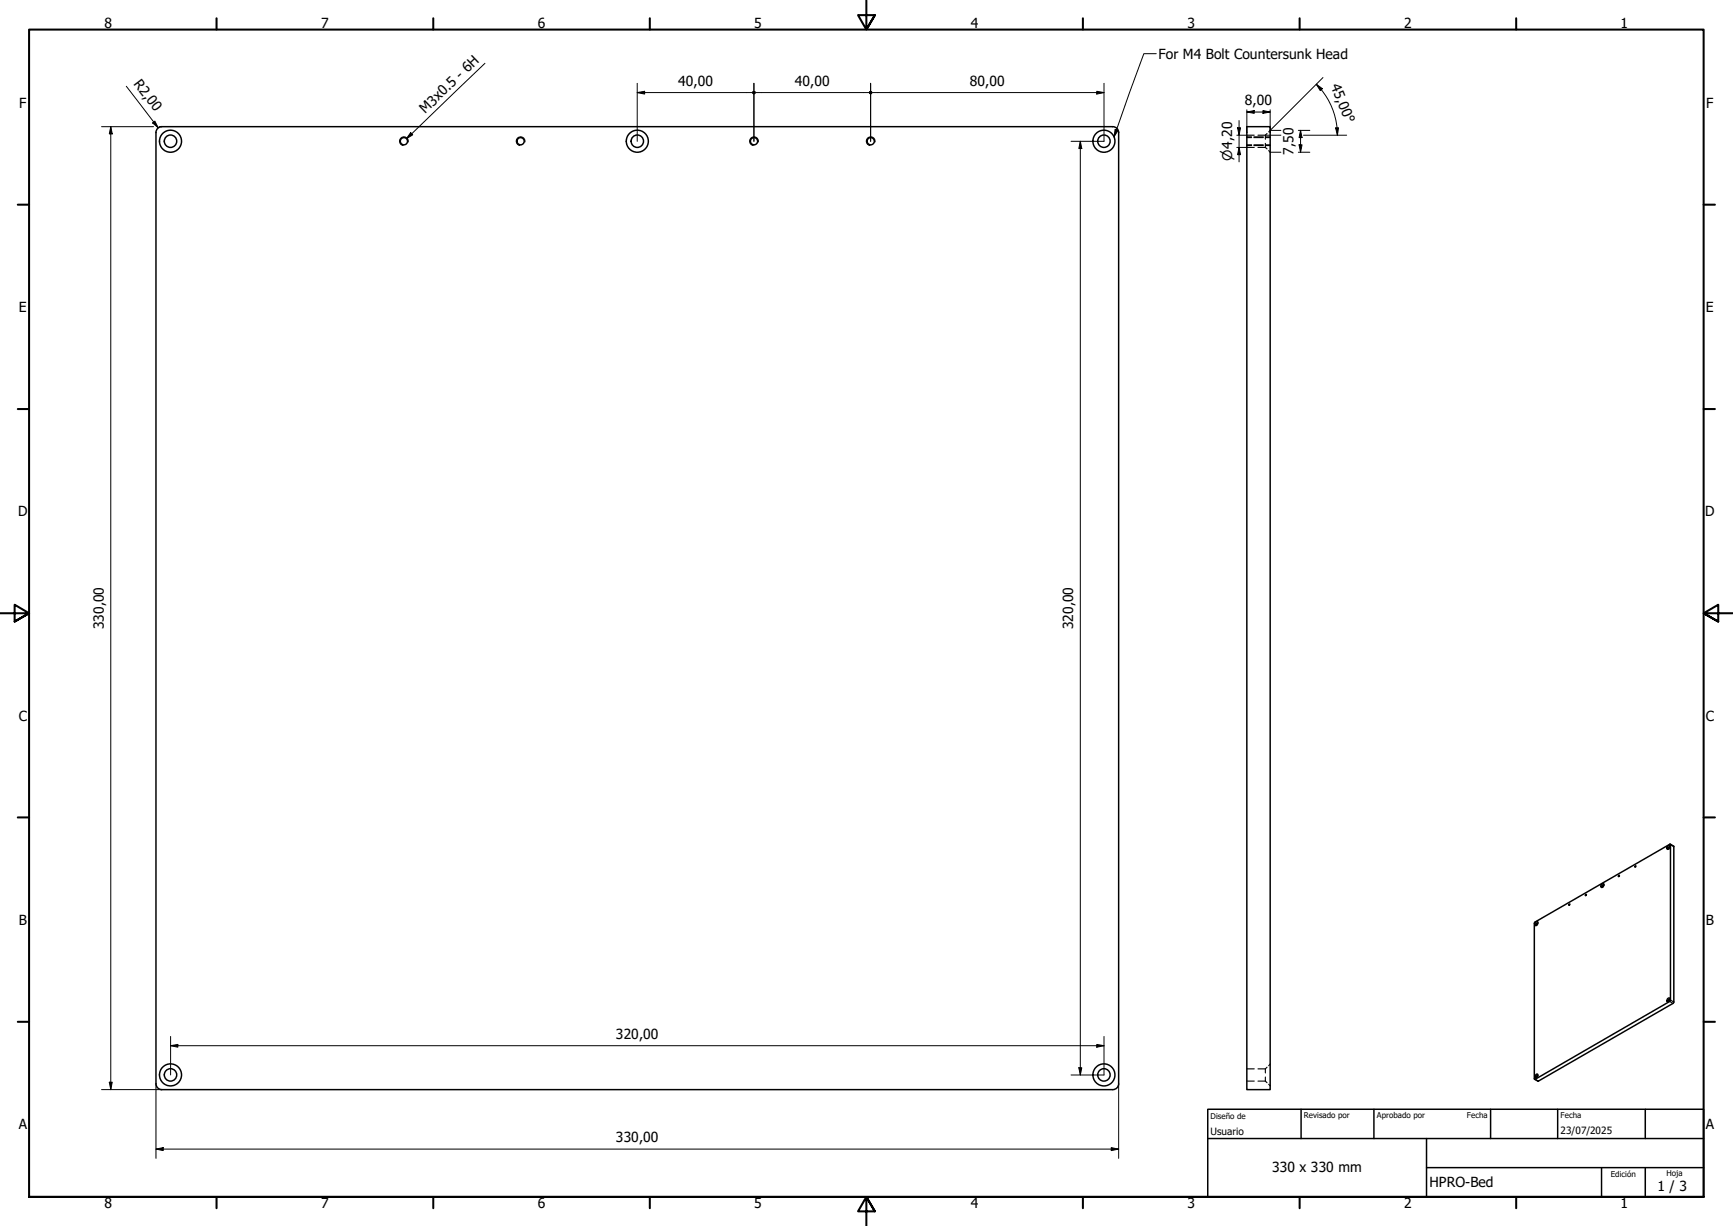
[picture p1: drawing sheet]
<svg xmlns="http://www.w3.org/2000/svg" width="594mm" height="420mm" viewBox="0 0 594 420" stroke-linecap="round" stroke-linejoin="round" font-family="sans-serif">
<!-- layer: Visible (ISO) -->
<g fill="none" stroke="#000" stroke-width=".51">
<path d="M54.1 44l1.4-.6h326a2 2 0 0 1 2 2v326a2 2 0 0 1-2.1 2h-325.9a2 2 0 0 1-2-2v-326zM427.4 43.4h8v330h-8zM555 300l.1 .3-.3 .1zM571.6 290l.2-.1a.49 .49 0 0 1 .7 0 .49 .49 0 0 1-.2 .8l-.2 .2a.44 .44 0 0 1-.6 .1 .44 .44 0 0 1 0-.7zM572.5 290.2h-.2a.41 .41 0 0 0-.4 .3 .41 .41 0 0 0 .2 .4M572.6 289.3l1.2 .7-.1 53.6-46.3 26.9-1.4-.6M526.2 316l46.4-26.7v53.7l-46.3 26.9-.3-.2v-53.2zM526.4 316.2l.5-.4a.71 .71 0 0 1 .2 .9 .71 .71 0 0 1-.8 .4zM527.2 316.4a.37 .37 0 0 0-.5 .2 .37 .37 0 0 0 .1 .4M537.9 309.9h.3l-.3 .3zM549.1 302.9l.4-.2a.69 .69 0 0 1 .2 .9 .69 .69 0 0 1-.9 .4zM549.8 303.3a.37 .37 0 0 0-.5 .1 .37 .37 0 0 0 .2 .6"/>
<path d="M571.8 342.2a.49 .49 0 0 1 .7 0 .49 .49 0 0 1-.2 .7l-.2 .2a.44 .44 0 0 1-.6 .1 .44 .44 0 0 1 0-.6zM572.5 342.5a.41 .41 0 0 0-.6 .1 .41 .41 0 0 0 0 .5h.2M526.4 368.5l.5-.4a.67 .67 0 0 1 .2 .9 .67 .67 0 0 1-.9 .2zM527.2 368.7a.37 .37 0 0 0-.5 .1 .37 .37 0 0 0 .1 .5"/>
<circle cx="58.5" cy="48.4" r="2.13"/>
<circle cx="58.5" cy="48.4" r="3.8"/>
<circle cx="138.5" cy="48.4" r="1.24"/>
<circle cx="178.5" cy="48.4" r="1.24"/>
<circle cx="218.5" cy="48.4" r="2.13"/>
<circle cx="218.5" cy="48.4" r="3.8"/>
<circle cx="258.5" cy="48.4" r="1.24"/>
<circle cx="298.5" cy="48.4" r="1.24"/>
<circle cx="378.4" cy="48.4" r="2.13"/>
<circle cx="378.4" cy="48.4" r="3.8"/>
<circle cx="560.6" cy="296.9" r=".2"/>
<circle cx="543.6" cy="306.7" r=".19"/>
<circle cx="58.5" cy="368.4" r="2.13"/>
<circle cx="58.5" cy="368.4" r="3.8"/>
<circle cx="378.4" cy="368.4" r="2.13"/>
<circle cx="378.4" cy="368.4" r="3.8"/>
</g>
<!-- layer: Visible fina (ISO) -->
<path d="M139.9 48.7a1.49 1.49 0 0 0-1.2-1.8 1.49 1.49 0 0 0-1.7 1.2 1.49 1.49 0 0 0 1.2 1.8M179.9 48.7a1.49 1.49 0 0 0-1.2-1.8 1.49 1.49 0 0 0-1.7 1.2 1.49 1.49 0 0 0 1.2 1.8M259.9 48.7a1.49 1.49 0 0 0-1.2-1.8 1.49 1.49 0 0 0-1.7 1.2 1.49 1.49 0 0 0 1.2 1.8M300 48.7a1.49 1.49 0 0 0-1.3-1.8 1.49 1.49 0 0 0-1.7 1.2 1.49 1.49 0 0 0 1.2 1.8M572.6 289.5l1.2 .7M572.4 343.2l1.1 .7M572.6 342.8l1.2 .6M526.3 369.9l1.1 .6" fill="none" stroke="#000" stroke-width=".38"/>
<!-- layer: Oculto (ISO) -->
<g fill="none" stroke="#000" stroke-width=".38">
<path d="M427.4 46.3h2.6M427.4 50.5h2.6M427.4 47.2h1.7M427.4 49.6h1.7M427.4 46.9h1.7M427.4 49.9h1.7M429.8 47.2h3.3M429.8 49.6h3.3M429.8 46.9h3.3M429.8 49.9h3.3M431.2 46.3h2.6M431.2 50.5h2.6"/>
<path d="M433.8 46.3v1.4M433.8 49.1v1.4M433.8 50.5l.5 .5M433.8 47.2h1.6M433.8 49.6h1.6M433.8 46.9h1.6M433.8 49.9h1.6M434.3 45.8l-.5 .5M434.9 51.6l.5 .6M435.4 44.7l-.5 .5M427.4 366.3h2.6M427.4 370.5h2.6"/>
<path d="M431.2 366.3h2.6M431.2 370.5h2.6M433.8 366.3v1.4M433.8 369.1v1.4M433.8 370.5l.5 .6M434.3 365.7l-.5 .6M434.9 371.6l.5 .6M435.4 364.7l-.5 .5"/>
</g>
<!-- layer: Borde (ISO) -->
<g fill="none" stroke="#000" stroke-width=".7">
<path d="M74.2 6.3v3.8M148.5 6.3v3.8M222.8 6.3v3.8M297 .2v9.9l-2.9-4.9h5.8l-2.9 4.9 2.9-4.9M371.2 6.3v3.8M445.5 6.3v3.8M519.7 6.3v3.8M6.1 70.1h3.9M584 70.1h3.9M6.1 140.2h3.9M584 140.2h3.9M0 210.2h10l-5-3v5.8l5-2.8-5 2.8"/>
<path d="M594 210.2h-10l5-3v5.8l-5-2.8 5 2.8M6.1 280.1h3.9M584 280.1h3.9M6.1 350.2h3.9M584 350.2h3.9M10 410.2v-400.1h574v400.1h-574h574M74.2 410.2v3.9M148.5 410.2v3.9M222.8 410.2v3.9M299.9 415.1l-2.9-4.9 2.9 4.9h-5.8l2.9-4.9v10M371.2 410.2v3.9M445.5 410.2v3.9"/>
<path d="M519.7 410.2v3.9"/>
</g>
<path d="M414 380.2h170v30h-170zM414 390.2h170M446 380.2v10M471 380.2v10M489 390.2v20M511 380.2v10M534 380.2v10M564 380.2v10M489 400.2h95M549 400.2v10M564 400.2v10" fill="none" stroke="#000" stroke-width=".51"/>
<!-- layer: Cota (ISO) -->
<g fill="none" stroke="#000" stroke-width=".34">
<path d="M43.3 29.6l10.9 14.2M218.4 31.7l2.6-.4v.9zM218.4 31.7h39.4M218.4 28.6v19.8M258.4 28.6v19.8M259.1 31.7h38.7M298.4 28.6v19.8M299.1 31.7h79.4M376 31.3l2.5 .4-2.5 .5zM378.5 28.6v19.8h-11.3M427.4 38.4l2.6-.5v.9zM427.4 38.4h8"/>
<path d="M427.4 37.6v7.8M432.9 37.9l2.5 .5-2.5 .4zM435.4 37.6v7.8M451.2 28.9l2.1 1.5-.7 .6zM451.2 28.9a24.5 24.5 0 0 1 7.3 17.4M453.5 26.6l-18.1 18.1h3.7M34.8 43.4h17.8M38 43.4l.5 2.5h-1zM38 43.4v330M52.3 42.1l.8-.6 1.1 2.3zM54.6 43.4h.8M370.3 48.4l.5 2.5h-1z"/>
<path d="M370.3 48.4v320M424 46.3h3.4M424 50.5h3.4M424.2 43.8h1.1l-.5 2.5zM424.8 50.5l.5 2.5h-1.1zM424.8 41.3v14.2M433.8 46.3h5.3M435.4 52.2h3.7M445.1 52.2h3.9M445.1 44.7h3.9M445.3 49.6h1l-.5 2.6zM445.8 44.7l.5 2.5h-1z"/>
<path d="M445.8 44.7v7.5M446.8 46.3h14.8M457.8 43.9l1.1-.1-.4 2.5zM58.5 358.4l2.5-.5v1zM58.5 358.4h320M58.5 355.2v13.2M376 357.9l2.5 .5-2.5 .5zM378.5 355.2v13.2h-11.3M34.8 373.4h20.6M37.5 370.9h1l-.5 2.5zM53.5 371.4v25.6M369.8 365.9h1l-.5 2.5z"/>
<path d="M383.5 371.4v25.6M53.5 393.8l2.4-.5v1zM53.5 393.8h330M380.9 393.3l2.6 .5-2.6 .5z"/>
</g>
<g fill="#000">
<path d="M218.4 31.7l2.6-.4v.9z" fill-rule="evenodd"/>
<path d="M376 31.3l2.5 .4-2.5 .5z" fill-rule="evenodd"/>
<path d="M427.4 38.4l2.6-.5v.9z" fill-rule="evenodd"/>
<path d="M432.9 37.9l2.5 .5-2.5 .4z" fill-rule="evenodd"/>
<path d="M451.2 28.9l2.1 1.5-.7 .6z" fill-rule="evenodd"/>
<path d="M38 43.4l.5 2.5h-1z" fill-rule="evenodd"/>
<path d="M52.3 42.1l.8-.6 1.1 2.3z" fill-rule="evenodd"/>
<path d="M370.3 48.4l.5 2.5h-1z" fill-rule="evenodd"/>
<path d="M424.2 43.8h1.1l-.5 2.5z" fill-rule="evenodd"/>
<path d="M424.8 50.5l.5 2.5h-1.1z" fill-rule="evenodd"/>
<path d="M445.3 49.6h1l-.5 2.6z" fill-rule="evenodd"/>
<path d="M445.8 44.7l.5 2.5h-1z" fill-rule="evenodd"/>
<path d="M457.8 43.9l1.1-.1-.4 2.5z" fill-rule="evenodd"/>
<path d="M58.5 358.4l2.5-.5v1z" fill-rule="evenodd"/>
<path d="M376 357.9l2.5 .5-2.5 .5z" fill-rule="evenodd"/>
<path d="M37.5 370.9h1l-.5 2.5z" fill-rule="evenodd"/>
<path d="M369.8 365.9h1l-.5 2.5z" fill-rule="evenodd"/>
<path d="M53.5 393.8l2.4-.5v1z" fill-rule="evenodd"/>
<path d="M380.9 393.3l2.6 .5-2.6 .5z" fill-rule="evenodd"/>
<circle cx="258.4" cy="31.7" r=".63"/>
<circle cx="258.5" cy="31.8" r=".62"/>
<circle cx="298.4" cy="31.7" r=".63"/>
<circle cx="298.5" cy="31.8" r=".62"/>
</g>
<path d="M396.4 18.4h-4.3l-10.2 28.5M166.2 21.7l-26.9 25.8M140.8 45.4l.7 .8-2.2 1.3zM382.3 44.4l.9 .3-1.3 2.2z" fill="none" stroke="#000" stroke-width=".34"/>
<g fill="#000">
<path d="M140.8 45.4l.7 .8-2.2 1.3z" fill-rule="evenodd"/>
<path d="M382.3 44.4l.9 .3-1.3 2.2z" fill-rule="evenodd"/>
</g>
<g font-size="4.8">
<text x="35.8" y="9.8">8</text>
<text x="110" y="9.8">7</text>
<text x="184.3" y="9.8">6</text>
<text x="258.6" y="9.8">5</text>
<text x="332.8" y="9.8">4</text>
<text x="407" y="9.8">3</text>
<text x="481.3" y="9.8">2</text>
<text x="555.6" y="9.8">1</text>
<text x="397.1" y="20.2">For M4 Bolt Countersunk Head</text>
<text x="45.7" y="28.7" transform="rotate(53 45.7 28.7)">R2,00</text>
<text x="232.5" y="29.4">40,00</text>
<text x="272.5" y="29.4">40,00</text>
<text x="332.5" y="29.4">80,00</text>
<text x="456.1" y="29.4" transform="rotate(68 456.1 29.4)">45,00°</text>
<text x="426.8" y="36">8,00</text>
<text x="6.6" y="36.9">F</text>
<text x="145.8" y="39.2" transform="rotate(-44 145.8 39.2)">M3x0.5 - 6H</text>
<text x="584.9" y="36.9">F</text>
<text x="443.4" y="53.1" transform="rotate(-90 443.4 53.1)">7,50</text>
<text x="6.5" y="106.9">E</text>
<text x="584.8" y="106.9">E</text>
<text x="6.2" y="176.9">D</text>
<text x="584.5" y="176.9">D</text>
<text x="35.6" y="215.7" transform="rotate(-90 35.6 215.7)">330,00</text>
<text x="367.9" y="215.7" transform="rotate(-90 367.9 215.7)">320,00</text>
<text x="6.4" y="246.9">C</text>
<text x="584.7" y="246.9">C</text>
<text x="6.4" y="316.9">B</text>
<text x="584.7" y="316.9">B</text>
<text x="211.1" y="356">320,00</text>
<text x="6.4" y="386.9">A</text>
<text x="584.7" y="386.9">A</text>
<text x="211.1" y="391.4">330,00</text>
<text x="436.1" y="401.7">330 x 330 mm</text>
<text x="490" y="407">HPRO-Bed</text>
<text x="568.2" y="408.1">1 / 3</text>
<text x="35.8" y="414.1">8</text>
<text x="110" y="414.1">7</text>
<text x="184.3" y="414.1">6</text>
<text x="258.6" y="414.1">5</text>
<text x="332.8" y="414.1">4</text>
<text x="407" y="414.1">3</text>
<text x="481.3" y="414.1">2</text>
<text x="555.6" y="414.1">1</text>
</g>
<text font-size="4.6" x="422.3" y="55" transform="rotate(-90 422.3 55)">⌀4,20</text>
<g font-size="3.4">
<text x="415" y="389.1">Usuario</text>
<text x="535" y="388.6">23/07/2025</text>
</g>
<g font-size="2.7">
<text x="415" y="383.3">Diseño de</text>
<text x="447" y="383.3">Revisado por</text>
<text x="472" y="383.3">Aprobado por</text>
<text x="502.9" y="383.3">Fecha</text>
<text x="535" y="383.3">Fecha</text>
<text x="552.2" y="403.4">Edición</text>
<text x="571.2" y="403.1">Hoja</text>
</g>
</svg>
